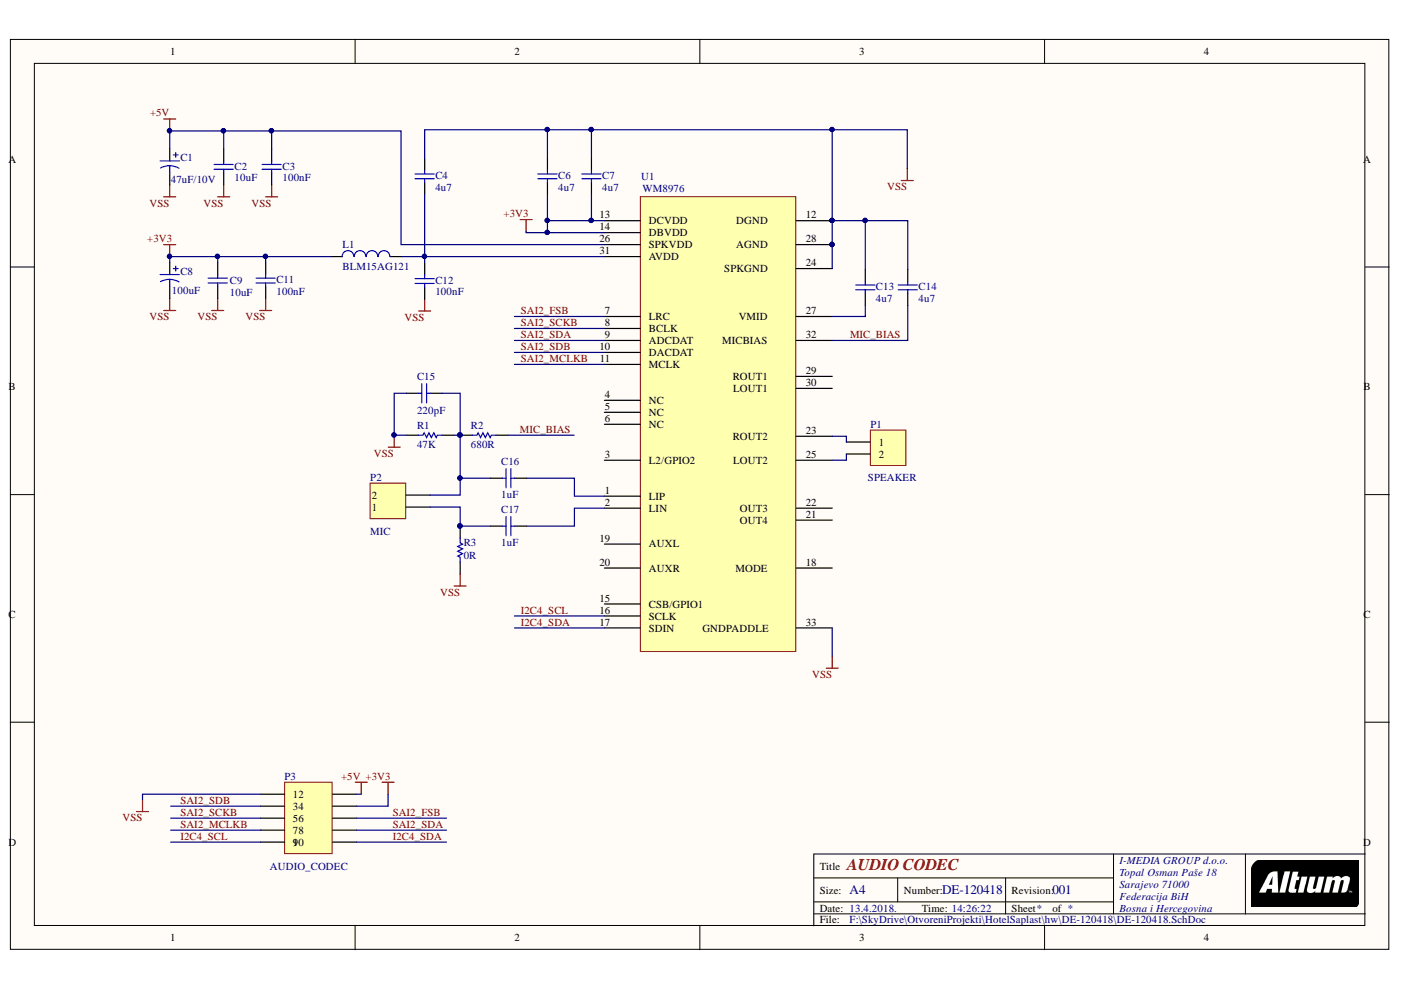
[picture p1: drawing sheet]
# Altium project DE-120418.PrjPcb
1 sheet, 23 parts. Net scope: global (net labels, ports and power ports of the same name join across sheets).
Board file: DE-120418.PcbDoc

## Sheet DE-120418.SchDoc: AUDIO CODEC
size A4; Author: eldar6776@hotmail.com; DrawnBy: Eldar Dedic; Organization: I-MEDIA GROUP d.o.o.; Address1: Topal Osman Paše 18; Address2: Sarajevo 71000; Address3: Federacija BiH; Address4: Bosna i Hercegovina; DocumentNumber: DE-120418; Revision: 001

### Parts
C1  47uF/10V  [3528]
C2  10uF  [0805]
C3  100nF  [0603]
C4  4u7  [0805]
C6  4u7  [0805]
C7  4u7  [0805]
C8  100uF  [3528]
C9  10uF  [0805]
C11  100nF  [0603]
C12  100nF  [0603]
C13  4u7  [0805]
C14  4u7  [0805]
C15  220pF  [0603]
C16  1uF  [0603]
C17  1uF  [0603]
L1  BLM15AG121  [INDC1608L]
P1  SPEAKER  [HDR1X2]
P2  MIC  [HDR1X2]
P3  AUDIO_CODEC  [HDR2X5]
R1  47K  [ERA-0603]
R2  680R  [ERA-0603]
R3  0R  [ERA-0603]
U1  WM8976  [QFN32_N]

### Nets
+3V3: C6.2 C7.2 C8.1 C9.2 C11.2 L1.1 P3.4 U1.13(DCVDD) U1.14(DBVDD)
+5V: C1.1 C2.2 C3.2 P3.2 U1.26(SPKVDD)
VSS: C1.2 C2.1 C3.1 C4.1 C6.1 C7.1 C8.2 C9.1 C11.1 C12.1 C13.1 C14.1 C15.1 P3.1 R1.2 R3.1 U1.12(DGND) U1.24(SPKGND) U1.28(AGND) U1.33(GNDPADDLE)
I2C4_SCL: P3.9 U1.16(SCLK)
I2C4_SDA: P3.10 U1.17(SDIN)
MIC_BIAS: C14.2 R2.1 U1.32(MICBIAS)
SAI2_FSB: P3.6 U1.7(LRC)
SAI2_MCLKB: P3.7 U1.11(MCLK)
SAI2_SCKB: P3.5 U1.8(BCLK)
SAI2_SDA: P3.8 U1.9(ADCDAT)
SAI2_SDB: P3.3 U1.10(DACDAT)
NetC4_2: C4.2 C12.2 L1.2 U1.31(AVDD)
NetC13_2: C13.2 U1.27(VMID)
NetC15_2: C15.2 C16.1 P2.2 R1.1 R2.2
NetC16_2: C16.2 U1.1(LIP)
NetC17_1: C17.1 P2.1 R3.2
NetC17_2: C17.2 U1.2(LIN)
NetP1_1: P1.1 U1.23(ROUT2)
NetP1_2: P1.2 U1.25(LOUT2)

Not connected (* = marked no-connect by the designer): U1 3(L2/GPIO2) 4(NC) 5(NC) 6(NC) 15(CSB/GPIO1) 18(MODE) 19(AUXL) 20(AUXR) 21(OUT4) 22(OUT3) 29(ROUT1) 30(LOUT1)
